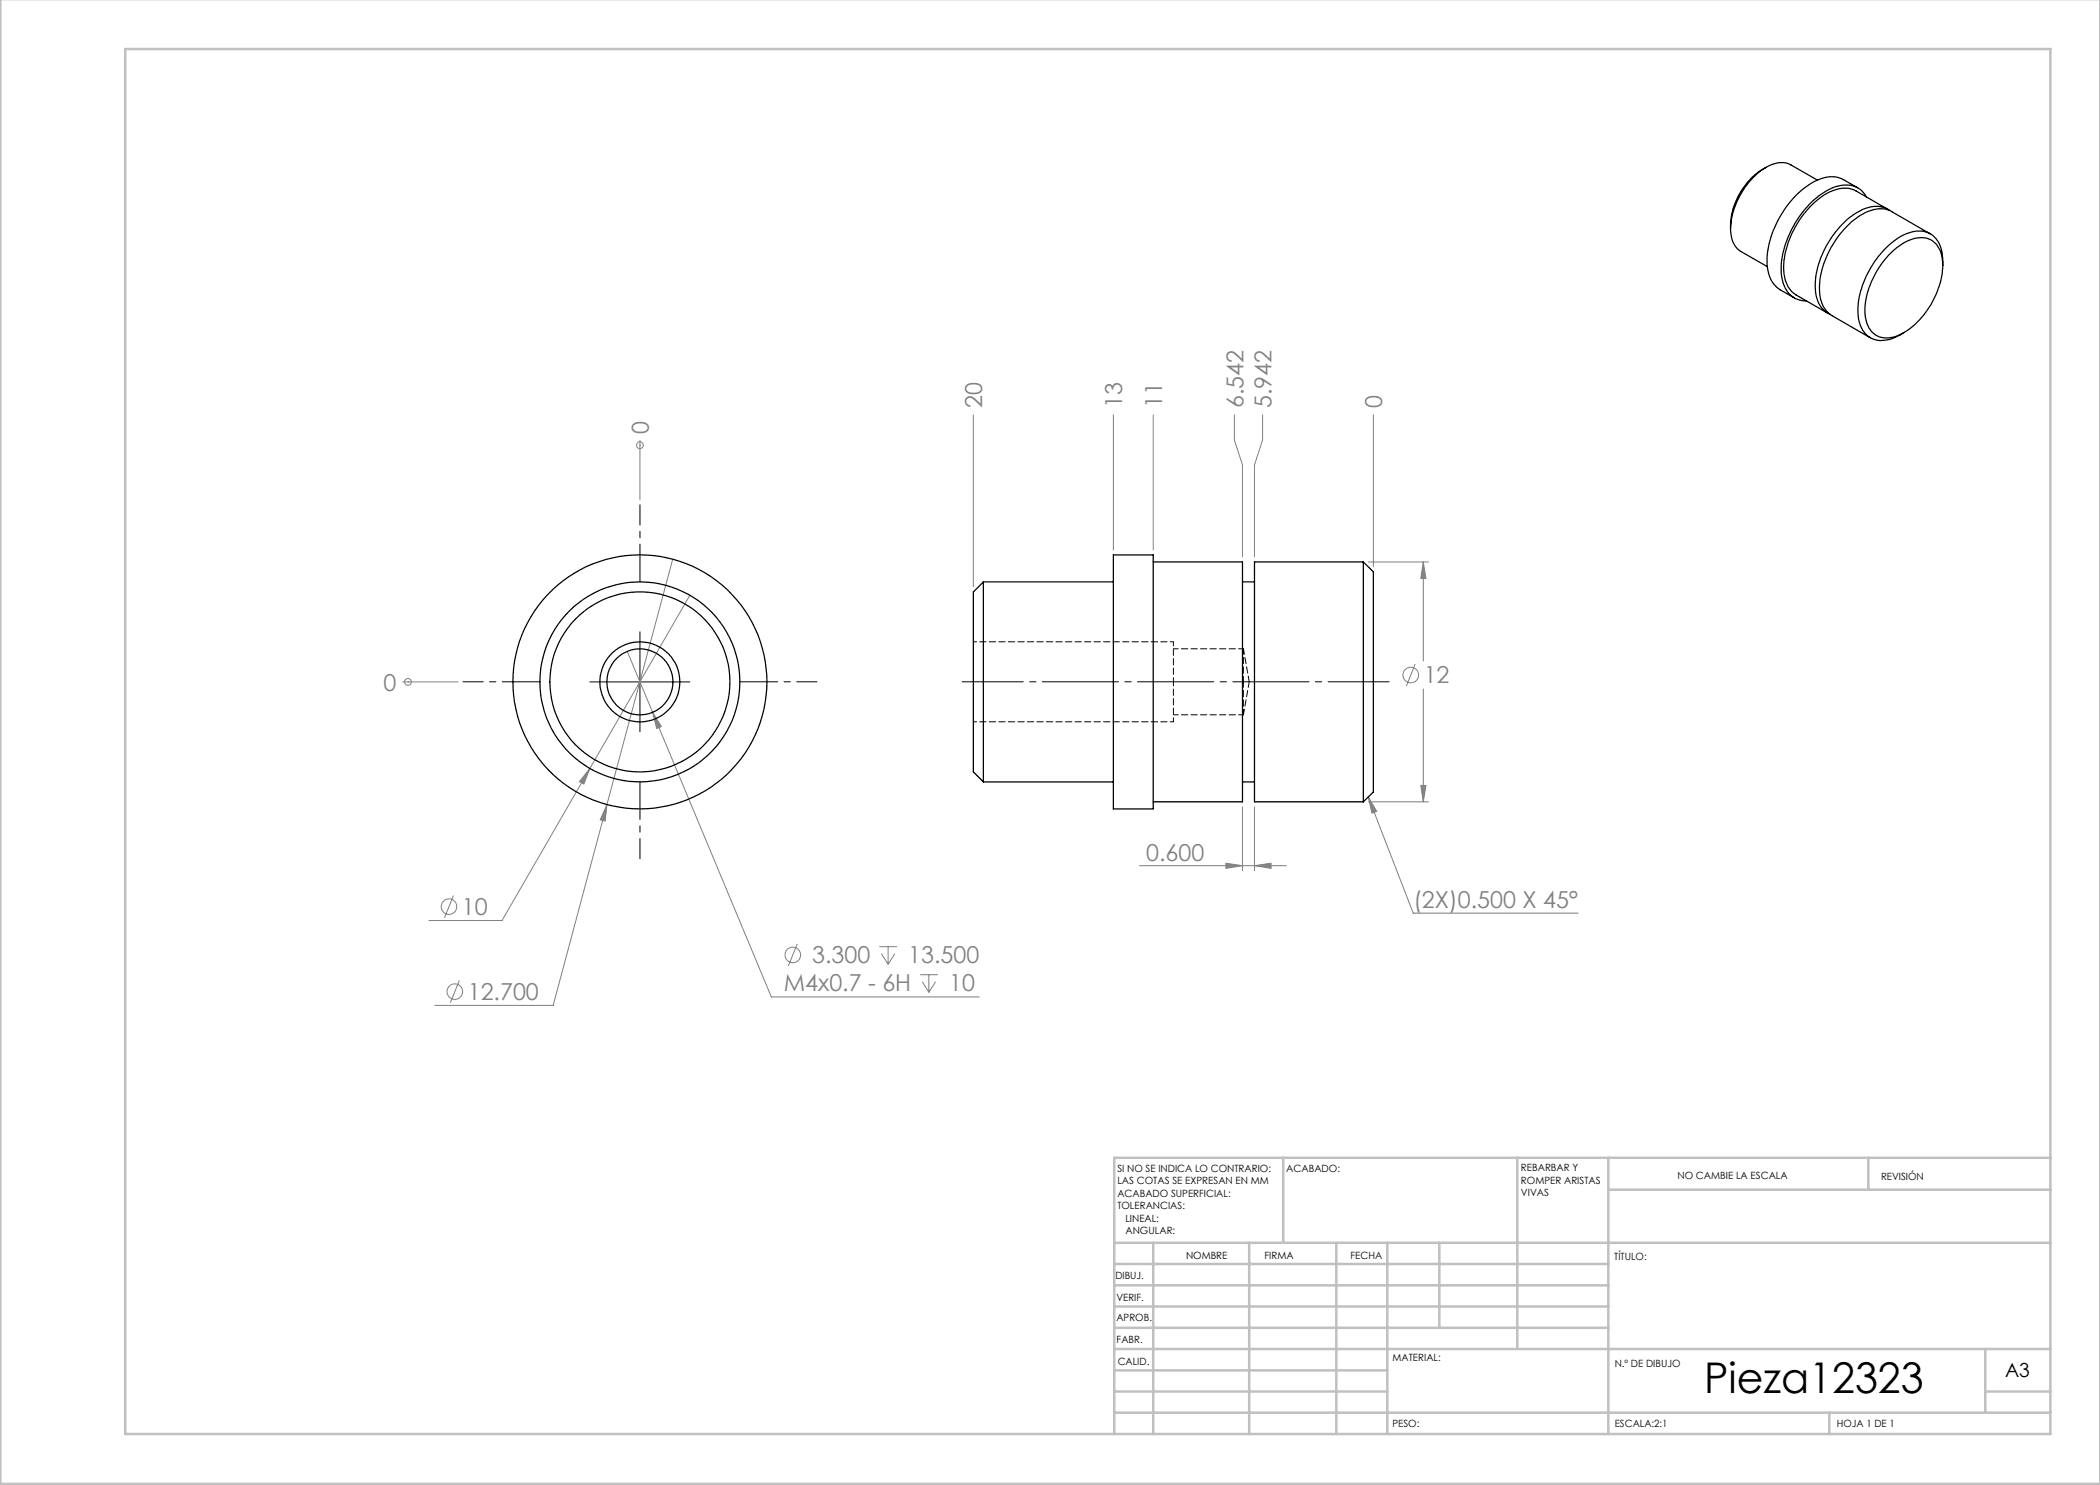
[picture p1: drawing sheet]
<svg xmlns="http://www.w3.org/2000/svg" width="420mm" height="297mm" viewBox="0 0 420 297" stroke-linecap="round" stroke-linejoin="round" font-family="sans-serif">
<g fill="none" stroke="#808080" stroke-width=".2">
<path d="M128 88v12M128 89h.1M194.7 83v34.4M222.7 83v27M230.6 83v27M246.9 83v5l1.6 5v18.4M252.5 83v5l-1.6 5v18.4M274.7 83v30.4M134.5 111.8l-13.1 49.1M138 119.1l-20 34.6M273.6 112.4h12.1M284.7 112.4v19.8"/>
<path d="M284.7 112.4l.5 3.3h-1zM80.6 136.4h11M81.6 136.4h.1M125.4 130.3l28.9 69.1h41.6M283 132.8l-1.7 4.4M284.7 137.8v22.6M118 153.7l-1.2 3.1-.9-.5zM118 153.7l-17.6 30.4h-14.6M130.5 142.5l1.8 2.8-1 .4zM273.6 159.4l9 23.2h33M273.6 159.4l1.7 2.9-.9 .3zM284.2 157.1h1l-.5 3.3z"/>
<path d="M90.7 179.1l-1.8 4.4M121.4 160.9l-10.8 40.2h-23.6M121.4 160.9l-.4 3.3-.9-.2zM227.9 173.1h29.3M245.2 172.6l3.3 .5-3.3 .6zM248.5 161.4v12.8M250.9 161.4v12.8M250.9 173.1l3.3-.5v1.1zM273.6 160.4h12.1M91.9 196.1l-1.8 4.5M159.5 188.8l-1.8 4.4M175.9 189.3h3.5"/>
<path d="M176.3 190.7l1.3 2.2M177.6 189.3v3.6M179 190.7l-1.4 2.2M184 194.9h3.6M184.5 196.4l1.3 2.1M185.8 194.9v3.6M187.1 196.4l-1.3 2.1"/>
<circle cx="128" cy="89.1" r=".68"/>
<circle cx="81.6" cy="136.4" r=".69"/>
<circle cx="282.2" cy="135" r="1.55"/>
<circle cx="89.8" cy="181.3" r="1.56"/>
<circle cx="91" cy="198.3" r="1.55"/>
<circle cx="158.6" cy="191" r="1.55"/>
</g>
<path d="M192.4 136.4h85.4" fill="none" stroke="#000" stroke-width=".2" stroke-dasharray="15.2 1.3 1.3 1.3" stroke-dashoffset="3"/>
<path d="M128 116.4v-15.4M108 136.4h-15.4M148 136.4h15.4M128 156.4v15.4" fill="none" stroke="#000" stroke-width=".2" stroke-dasharray="15.2 1.3 1.3 1.3" stroke-dashoffset="7.7"/>
<path d="M118 136.4h20M128 126.4v20" fill="none" stroke="#000" stroke-width=".2"/>
<g fill="none" stroke="#c0c0c0" stroke-width=".5">
<path d="M.1 -.1v296.9h419.9M25 9.8h385.1v277h-385.1zM256.6 231.6v17M303.5 231.6v38.2M321.7 231.6v55.2M321.7 237.9h88.4M373.7 231.6v6.3M410.1 231.6h-187.3v55.2M222.8 248.6h187.3M222.8 257.1h98.9M222.8 252.8h98.9M230.6 248.6v38.2"/>
<path d="M249.8 248.6v38.2M267.3 248.6v38.2M277.5 248.6v38.2M287.9 248.6v17M222.8 265.6h98.9M222.8 261.3h98.9M222.8 278.3h54.7M222.8 274.1h54.7M222.8 269.8h187.3M397.1 278.3h13M397.1 269.8v12.7M222.8 282.5h187.3"/>
<path d="M365.9 282.5v4.3"/>
</g>
<path d="M284.7 112.4l.5 3.3h-1zM284.2 157.1h1l-.5 3.3zM273.6 159.4l1.7 2.9-.9 .3zM245.2 172.6l3.3 .5-3.3 .6zM250.9 173.1l3.3-.5v1.1zM121.4 160.9l-1.3 3.1 .9 .2zM118 153.7l-2.1 2.6 .9 .5zM130.5 142.5l.8 3.2 1-.4z" fill="#808080"/>
<g fill="none" stroke="#000" stroke-width=".25">
<path d="M353.2 33.5a13.9 13.9 0 0 0-7.1 12.2M363.5 36l-5.3-3a4.9 4.9 0 0 0-5.1 .5 15.4 15.4 0 0 0-7 13 4.7 4.7 0 0 0 2.1 3.8l5.3 3M371.5 37.6l-2.8-1.7a6 6 0 0 0-5.8 .4 19.6 19.6 0 0 0-9.5 16.4 6 6 0 0 0 2.6 5.3l2.9 1.6M373.3 39.4a4.8 4.8 0 0 0-6.2-2.1 17.5 17.5 0 0 0-9.3 9.8 13.2 13.2 0 0 0-.9 10.1 4.6 4.6 0 0 0 4.4 3M377.5 41.8l-6.3-3.6a5.9 5.9 0 0 0-5.9 .5 18.7 18.7 0 0 0-8.6 15.1 6 6 0 0 0 2.5 5.2l6.3 3.6M377.9 42.1a5.6 5.6 0 0 0-6.2 .3 18.2 18.2 0 0 0-8.6 15.5 5.3 5.3 0 0 0 2.9 4.9M378.5 50.2a8.3 8.3 0 0 1 6.6-2.6 4.4 4.4 0 0 1 3.4 4.5 15.7 15.7 0 0 1-3.4 10.5 11.5 11.5 0 0 1-7.4 5 4.2 4.2 0 0 1-4.6-4.1 16.1 16.1 0 0 1 4.6-12.4zM386 46.8l-7.6-4.5a5.7 5.7 0 0 0-5.9 .6 18.2 18.2 0 0 0-8.6 15.5 5.5 5.5 0 0 0 2.5 4.7l7.7 4.5M388.5 53.1a7 7 0 0 0-1.8-5.9 5.1 5.1 0 0 0-5.6-.4 18.4 18.4 0 0 0-9.5 14.4 6.6 6.6 0 0 0 2.3 6.2 5.8 5.8 0 0 0 6.1-.4l.8-.5M196.7 116.4v40M196.7 116.4l-2 2v36l2 2M196.7 116.4h26"/>
<path d="M222.7 111h7.9v50.8h-7.9zM230.6 112.4h17.9v48h-17.9M248.5 116.4h2.4M272.7 112.4h-21.8v48h21.8M272.7 112.4v48M272.7 112.4l2 2v44l-2 2M196.7 156.4h26M248.5 156.4h2.4"/>
<circle cx="128" cy="136.4" r="18"/>
<circle cx="128" cy="136.4" r="8"/>
<circle cx="128" cy="136.4" r="25.4"/>
<circle cx="128" cy="136.4" r="20"/>
<circle cx="128" cy="136.4" r="6.6"/>
</g>
<path d="M234.7 136.4v-8M234.7 144.4v-8" fill="none" stroke="#000" stroke-width=".2" stroke-dasharray="1.3 .6" stroke-dashoffset=".4"/>
<path d="M248.7 136.4v-6.6M248.7 143v-6.6" fill="none" stroke="#000" stroke-width=".2" stroke-dasharray="1.3 .6" stroke-dashoffset=".2"/>
<path d="M234.7 128.4h-40M194.7 144.4h40" fill="none" stroke="#000" stroke-width=".2" stroke-dasharray="1.3 .6" stroke-dashoffset=".6"/>
<path d="M249.8 136.4l-1.1-6.6M248.7 143l1.1-6.6" fill="none" stroke="#000" stroke-width=".2" stroke-dasharray="1.3 .6" stroke-dashoffset=".1"/>
<path d="M248.7 129.8h-14M234.7 143h14" fill="none" stroke="#000" stroke-width=".2" stroke-dasharray="1.3 .6" stroke-dashoffset=".3"/>
<text font-size="8.5" x="340.8" y="278.5">Pieza12323</text>
<g font-size="4.7" fill="#808080">
<text x="196.4" y="81.7" transform="rotate(-90 196.4 81.7)">20</text>
<text x="224.4" y="81.7" transform="rotate(-90 224.4 81.7)">13</text>
<text x="232.4" y="81.7" transform="rotate(-90 232.4 81.7)">11</text>
<text x="248.7" y="81.7" transform="rotate(-90 248.7 81.7)">6.542</text>
<text x="254.3" y="81.7" transform="rotate(-90 254.3 81.7)">5.942</text>
<text x="276.4" y="81.7" transform="rotate(-90 276.4 81.7)">0</text>
<text x="129.8" y="86.7" transform="rotate(-90 129.8 86.7)">0</text>
<text x="284.7" y="136.7">12</text>
<text x="76.7" y="138.1">0</text>
<text x="229.2" y="172.1">0.600</text>
<text x="92.4" y="183">10</text>
<text x="282.7" y="181.6">(2X)0.500 X 45°</text>
<text x="162.4" y="192.7">3.300</text>
<text x="181.7" y="192.7">13.500</text>
<text x="93.5" y="200">12.700</text>
<text x="156.8" y="198.3">M4x0.7 - 6H</text>
<text x="189.8" y="198.3">10</text>
</g>
<text font-size="3.9" x="401" y="275.4">A3</text>
<g font-size="2">
<text x="223.5" y="234.4">SI NO SE INDICA LO CONTRARIO:</text>
<text x="223.5" y="236.9">LAS COTAS SE EXPRESAN EN MM</text>
<text x="223.5" y="239.4">ACABADO SUPERFICIAL:</text>
<text x="257.2" y="234.4">ACABADO:</text>
<text x="304.2" y="234.3">REBARBAR Y</text>
<text x="304.2" y="236.8">ROMPER ARISTAS</text>
<text x="304.2" y="239.3">VIVAS</text>
<text x="335.5" y="235.8">NO CAMBIE LA ESCALA</text>
<text x="376.2" y="236">REVISIÓN</text>
<text x="223.5" y="241.9">TOLERANCIAS:</text>
<text x="225.1" y="244.4">LINEAL:</text>
<text x="225.1" y="246.9">ANGULAR:</text>
<text x="237.2" y="251.8">NOMBRE</text>
<text x="252.9" y="251.7">FIRMA</text>
<text x="270.1" y="251.7">FECHA</text>
<text x="223.1" y="255.9">DIBUJ.</text>
<text x="322.8" y="252">TÍTULO:</text>
<text x="223.3" y="260.1">VERIF.</text>
<text x="223.3" y="264.2">APROB.</text>
<text x="223.3" y="268.6">FABR.</text>
<text x="223.5" y="272.9">CALID.</text>
<text x="278.5" y="272.3">MATERIAL:</text>
<text x="323" y="273.4">N.º DE DIBUJO</text>
<text x="278.5" y="285.3">PESO:</text>
<text x="323" y="285.4">ESCALA:2:1</text>
<text x="367.4" y="285.4">HOJA 1 DE 1</text>
</g>
</svg>
